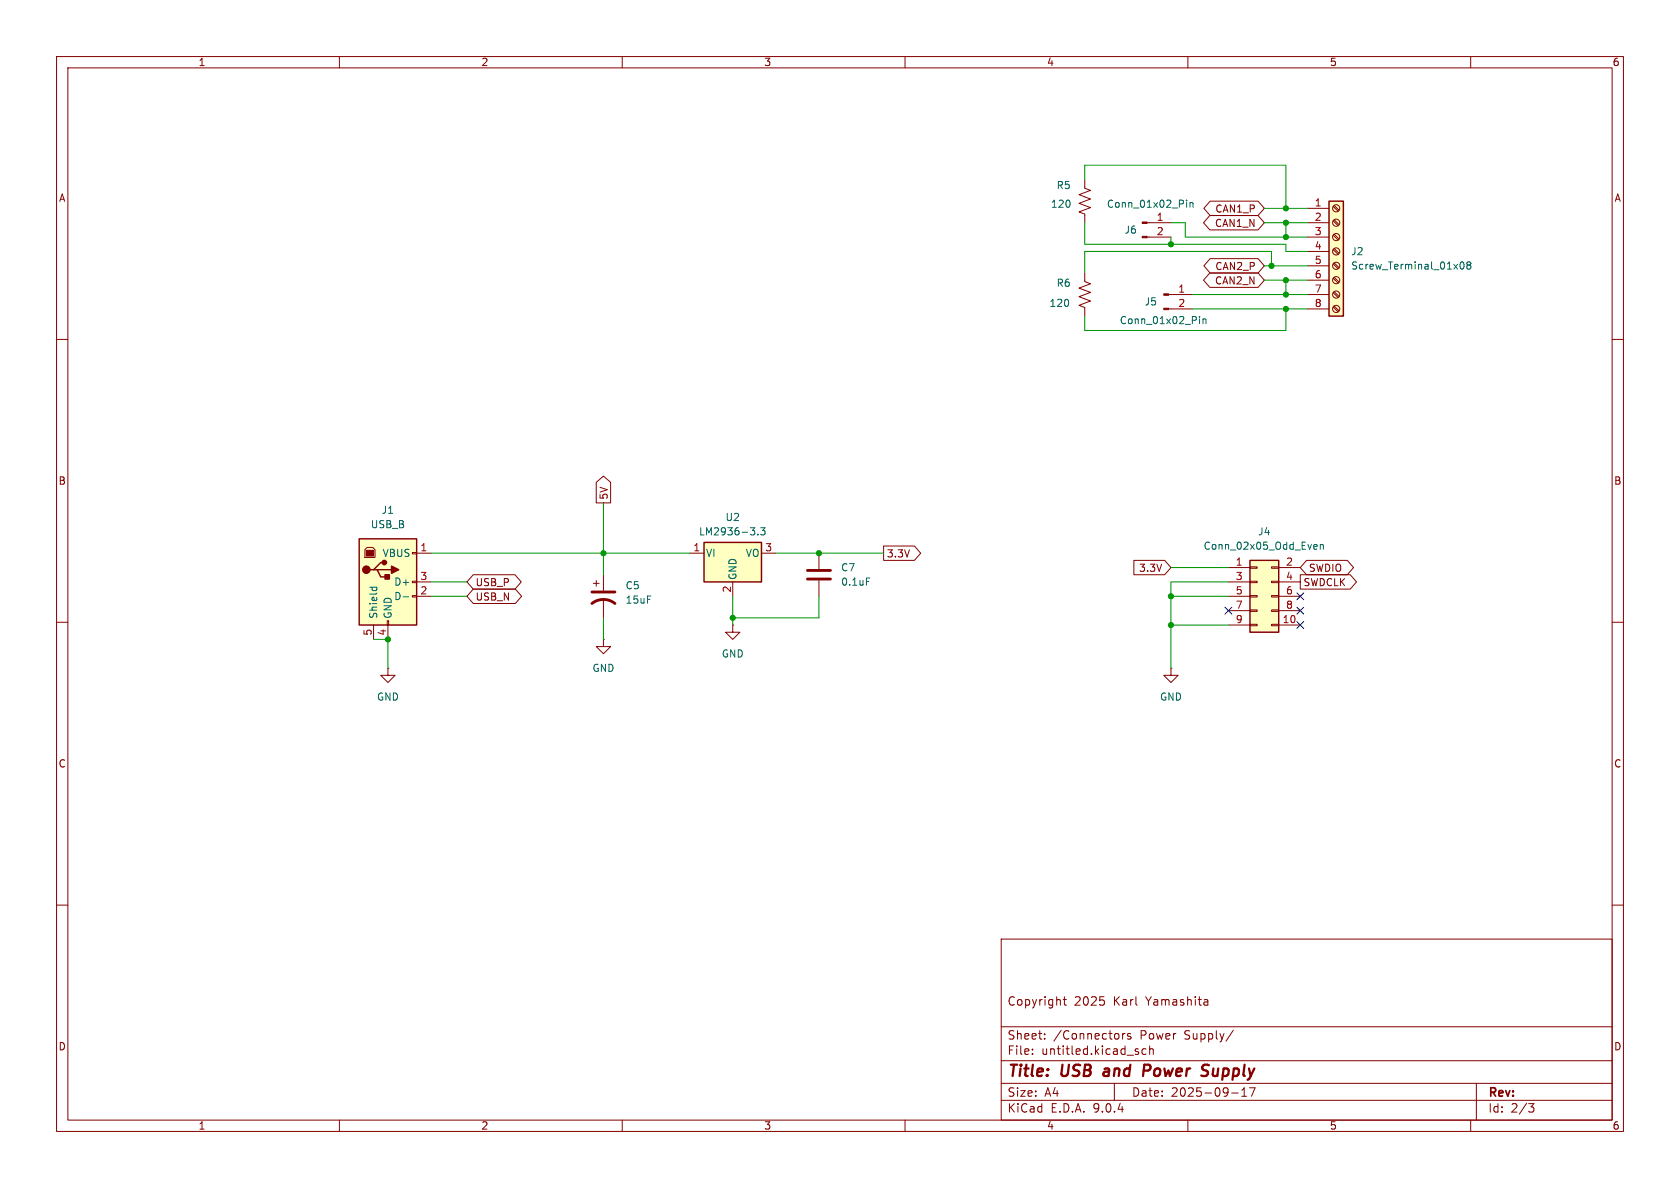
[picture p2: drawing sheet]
<svg xmlns="http://www.w3.org/2000/svg" width="297mm" height="210mm" viewBox="0 0 297 210" stroke-linecap="round" stroke-linejoin="round" font-family="sans-serif">
<g fill="none" stroke="#840000" stroke-width=".18">
<path d="M10 10h277v190h-277zM12 12h273v186h-273zM60 10v2M110 10v2M160 10v2M210 10v2M260 10v2M202.8 39.4h4.2M202.8 41.9h4.2M206.6 52.1h4.2M206.6 54.6h4.2M10 60h2"/>
<path d="M285 60h2M10 110h2M68.6 118.1v1.3h1.2l-1.2 1.3-1.3-1.3h1.3M68.6 118.1h.1M104.9 103.1h1M105.4 102.6v1M106.7 113v1.3h1.2l-1.2 1.3-1.3-1.3h1.3M106.7 113h.1M106.7 101.6v2.8M106.7 105.9v3.3M207 118.1v1.3h1.3l-1.3 1.3-1.3-1.3h1.3M207 118.1h.1"/>
<path d="M285 110h2M10 160h2M177 166h108v32h-108zM188 176.7h.5M188.2 176.2v1.3l.3 .2M194.5 176.2h.7M195.1 176.8l.1 .3-.1 .5M213 176.7h.3l.2 .2v.8M213.5 177.6l-.5 .1M213.5 177.1h-.5M285 160h2M60 198v2"/>
<path d="M110 198v2M160 198v2M177 194.5h108M177 191.5h108M177 187.5h108M177 181.5h108M182.5 186.3v.1M182.5 185.5v.1M184.7 183.6v.1M184.7 182.8v.1M197 191.5v3M198.5 182.7v1"/>
<path d="M198.9 182.7l-.3 .1-.1 .2M199.9 182.8l-.4-.1-.2 .2 .1 .2 .5 .2v.3h-.6M201.2 186v.3M202.6 185.5l-.4-.1-.3 .3v.4l.1 .2h.6M203.2 185.5l.3-.1 .3 .1 .1 .9M203.2 184.9v1.5M210 198v2M217.7 193.2h1.2M218 182.1l-1.3 2M219.5 193.8h.9M219.5 192.7l.5-.4v1.5M221.9 192.3l-.7 1.5"/>
<path d="M260 198v2M261 191.5v6.5M270.2 195.1h1l-.5 .6 .4 .1 .1 .5-.3 .3h-.4"/>
</g>
<path d="M195.2 189.5l-.1 .4 .2 .3M203.1 188.2h-.8l-.2 2M203.1 189.2l-.9 .1M213 188.2l.7 .1M213.2 189.3a.46 .46 0 0 1 .4 .4 .46 .46 0 0 1-.3 .4" fill="none" stroke="#840000" stroke-width=".4"/>
<g fill="#840000" stroke="#840000" stroke-width=".18">
<path d="M201.9 39.2h.9v.3h-.9z"/>
<path d="M201.9 41.8h.9v.2h-.9z"/>
<path d="M205.7 51.9h.9v.3h-.9z"/>
<path d="M205.7 54.5h.9v.2h-.9z"/>
</g>
<path d="M209.8 35.4v.1M209.8 35.8v.8M210.4 35.8v.8M210.4 35.9l.2-.1 .3 .1v.7M212.1 56v.1M212.1 56.4v.8M212.7 56.4v.8M212.7 56.5l.1-.1h.3l.1 .8" fill="none" stroke="#006464" stroke-width=".18"/>
<path d="M104.6 106.7a3.3 3.3 0 0 1 4.1 0M104.6 104.6h4.1" fill="none" stroke="#840000" stroke-width=".51"/>
<path d="M63.5 95.3h10.2v15.2h-10.2z" fill="#ffffc2"/>
<path d="M63.5 95.3h10.2v15.2h-10.2zM67.9 99.4h-.6l-1.3 1.3h-.6M66 100.7h.7l.6 1.3h1.3M66.7 100.7h2.5" fill="none" stroke="#840000" stroke-width=".25"/>
<g fill="none" stroke="#840000" stroke-width=".18">
<path d="M191.8 31.8v1.5l1 .4-2 .7 2 .8-2 .7 2 .8-2 .8 1 .3v1.6M191.8 48.3v1.5l1 .4-2 .7 2 .8-2 .8 2 .7-2 .8 1 .4v1.5M64.5 97.2l.4-.4h1l.4 .4v1.4h-1.8zM72.9 97.7h.8v.2h-.8zM73.7 97.8h2.5M144.8 97.8v2.8M66 110.5v2.5M68.5 109.7h.2v.8h-.2zM68.6 110.5v2.5M72.9 102.7h.8v.3h-.8zM72.9 105.3h.8v.2h-.8zM73.7 102.9h2.5"/>
<path d="M73.7 105.4h2.5M129.5 110.5v1.3h1.3l-1.3 1.2-1.2-1.2h1.2M129.5 110.5h.1M144.8 102.6v2.8"/>
</g>
<path d="M64.8 97.3h1.2v1h-1.2z" fill="#840000" stroke="#840000" stroke-width=".18"/>
<g fill="#840000" stroke="#840000" stroke-width=".25">
<path d="M68.1 101.6h.7v.8h-.7z"/>
<path d="M69.2 100.1l1.3 .6-1.3 .6z"/>
<circle cx="64.8" cy="100.7" r=".63"/>
<circle cx="67.9" cy="99.4" r=".38"/>
</g>
<path d="M65.3 103.8h1.3M65.8 103.8v.4M66.6 103.8v.4M71.3 105.5h.9M153.2 102.2h.6" fill="none" stroke="#006464" stroke-width=".18"/>
<path d="M142.7 100.8h4.1M142.7 102.4h4.1" fill="none" stroke="#840000" stroke-width=".51"/>
<path d="M124.5 95.9h10.1v7h-10.1z" fill="#ffffc2"/>
<path d="M124.5 95.9h10.1v7h-10.1z" fill="none" stroke="#840000" stroke-width=".25"/>
<path d="M121.9 97.8h2.6M134.6 97.8h2.6M129.5 102.9v2.5" fill="none" stroke="#840000" stroke-width=".18"/>
<path d="M134 94.4v.2M134.5 93.3h.8l-.5 .5 .4 .1v.5l-.2 .2-.5-.2" fill="none" stroke="#006464" stroke-width=".18"/>
<path d="M234.9 35.6h2.6v20.3h-2.6z" fill="#ffffc2"/>
<path d="M234.9 35.6h2.6v20.3h-2.6z" fill="none" stroke="#840000" stroke-width=".25"/>
<g fill="none" stroke="#840000" stroke-width=".18">
<path d="M231.1 36.8h3.8M231.1 39.4h3.8M235.7 36.5l.9 .8M235.7 39l.9 .9M235.9 36.3l.8 .9M235.9 38.9l.8 .8M231.1 41.9h3.8M231.1 44.5h3.8M231.1 47h3.8M231.1 49.5h3.8M231.1 52.1h3.8M231.1 54.6h3.8"/>
<path d="M235.7 41.6l.9 .8M235.7 44.1l.9 .9M235.7 46.7l.9 .8M235.7 49.2l.9 .8M235.7 51.7l.9 .9M235.7 54.3l.9 .8M235.9 41.4l.8 .8M235.9 43.9l.8 .9M235.9 46.5l.8 .8M235.9 49l.8 .9M235.9 51.6l.8 .8M235.9 54.1l.8 .8"/>
<circle cx="236.2" cy="36.8" r=".63"/>
<circle cx="236.2" cy="39.4" r=".63"/>
<circle cx="236.2" cy="49.5" r=".63"/>
<circle cx="236.2" cy="41.9" r=".63"/>
<circle cx="236.2" cy="44.4" r=".63"/>
<circle cx="236.2" cy="47" r=".63"/>
<circle cx="236.2" cy="52.1" r=".63"/>
<circle cx="236.2" cy="54.6" r=".63"/>
</g>
<path d="M258.2 46.4l.2-.1a.68 .68 0 0 1 .4 .6 .68 .68 0 0 1-.4 .7l-.2-.2-.1-.3zM259.6 46.8l-.3-.2 .3-.3h.2l.2 .2-.2 .3M259.6 46.8l-.3 .3 .1 .3 .2 .2 .3-.1 .1-.2v-.2l-.2-.3M259.6 46.8h.2" fill="none" stroke="#006464" stroke-width=".18"/>
<path d="M221 99.1h5.1v12.7h-5.1z" fill="#ffffc2"/>
<path d="M221 99.1h5.1v12.7h-5.1z" fill="none" stroke="#840000" stroke-width=".25"/>
<g fill="none" stroke="#840000" stroke-width=".18">
<path d="M213.9 38.1h8.5l1.1 1.3-1.1 1.2h-8.5l-1.1-1.2zM213.9 35.6h8.5l1.1 1.2-1.1 1.3h-8.5l-1.1-1.3zM213.9 48.3h8.5l1.1 1.2-1.1 1.3h-8.5l-1.1-1.3zM213.9 45.7h8.5l1.1 1.3-1.1 1.3h-8.5l-1.1-1.3zM105.4 85.3l1.3-1.1 1.3 1.1v3.6h-2.6zM156.2 96.5h5.5l1.1 1.3-1.1 1.3h-5.5zM200.5 99.1h5.4l1.1 1.2-1.1 1.3h-5.4zM231 99.1h7.2l1.1 1.2-1.1 1.3h-7.2l-1.1-1.3zM83.7 104.1h7.4l1.1 1.3-1.1 1.3h-7.4l-1.2-1.3zM83.7 101.6h7.3l1.2 1.3-1.2 1.2h-7.3l-1.2-1.2zM217.2 100.3h3.8M217.2 102.9h3.8"/>
<path d="M217.2 105.4h3.8M217.2 108h3.8M217.2 110.5h3.8M221 100.2h1.2v.3h-1.2zM221 102.7h1.2v.3h-1.2zM221 105.3h1.2v.2h-1.2zM221 107.8h1.2v.3h-1.2zM221 110.4h1.2v.2h-1.2zM224.8 100.2h1.3v.3h-1.3zM224.8 102.7h1.3v.3h-1.3zM224.8 105.3h1.3v.2h-1.3zM224.8 107.8h1.3v.3h-1.3z"/>
<path d="M224.8 110.4h1.3v.2h-1.3zM226.1 100.3h3.8M226.1 102.9h3.8M226.1 105.4h3.8M226.1 108h3.8M226.1 110.5h3.8M229.9 101.6h8.8l1.1 1.3-1.1 1.2h-8.8z"/>
</g>
<path d="M232.4 96.3h.4l.1 .3-.6 .1M232.8 97l-.4 .1M233.4 96.4l.2-.1h.3l.1 .8M233.4 96.3v.8" fill="none" stroke="#006464" stroke-width=".18"/>
<g fill="none" stroke="#009600" stroke-width=".18">
<path d="M191.8 31.8v-2.6h35.5v7.6M191.8 39.4v3.8h35.5v1.3h3.8M207 39.4h2.5v2.5h21.6M223.5 39.4h7.6M223.5 36.8h7.6M227.3 39.4v2.5M207 41.9v1.3M210.8 54.6h20.3M210.8 52.1h20.3M223.5 49.5h7.6M223.5 47h7.6M224.8 47v-2.5h-33v3.8"/>
<path d="M227.3 49.5v2.6M227.3 54.6v3.8h-35.5v-2.5M76.2 97.8h45.7M106.7 88.9v12.7M137.2 97.8h19M66 113h2.6v5.1M76.2 102.9h6.3M76.2 105.4h6.3M106.7 109.2v3.8M129.5 105.4v5.1M144.8 105.4v3.8h-15.3M207 110.5h10.2"/>
<path d="M207 105.4h10.2M207 100.3h10.2M217.2 102.9h-10.2v15.2"/>
</g>
<path d="M216.6 107.3l1.2 1.3M217.8 107.3l-1.2 1.3M229.3 109.9l1.2 1.2M229.3 104.8l1.2 1.2M229.3 107.3l1.2 1.3M230.5 109.9l-1.2 1.2M230.5 104.8l-1.2 1.2M230.5 107.3l-1.2 1.3" fill="none" stroke="#000084" stroke-width=".18"/>
<g fill="#009600" stroke="#009600" stroke-width=".18">
<circle cx="227.3" cy="39.4" r=".46"/>
<circle cx="227.3" cy="36.8" r=".46"/>
<circle cx="227.3" cy="41.9" r=".46"/>
<circle cx="129.5" cy="109.2" r=".46"/>
<circle cx="207" cy="105.4" r=".46"/>
<circle cx="207" cy="110.5" r=".46"/>
<circle cx="144.8" cy="97.8" r=".46"/>
<circle cx="106.7" cy="97.8" r=".46"/>
<circle cx="68.6" cy="113" r=".46"/>
<circle cx="227.3" cy="52.1" r=".46"/>
<circle cx="227.3" cy="54.6" r=".46"/>
<circle cx="227.3" cy="49.5" r=".46"/>
<circle cx="207" cy="43.2" r=".46"/>
<circle cx="224.8" cy="47" r=".46"/>
</g>
<g font-size="2.8" fill="#840000">
<text x="178" y="190.9">Title:</text>
<text x="187.7" y="190.9">USB</text>
<text x="196" y="190.9">and</text>
<text x="203.7" y="190.9">Power</text>
<text x="214.9" y="190.9">Supply</text>
</g>
<g font-size="2.1" fill="#840000">
<text x="178" y="178">Copyright</text>
<text x="189.9" y="178">2025</text>
<text x="196.9" y="178">Karl</text>
<text x="202.8" y="178">Yamashita</text>
<text x="178" y="184">Sheet:</text>
<text x="186.2" y="184">/Connectors</text>
<text x="201.6" y="184">Power</text>
<text x="209.5" y="184">Supply/</text>
<text x="178" y="186.7">File:</text>
<text x="184.1" y="186.7">untitled.kicad_sch</text>
<text x="178" y="196.9">KiCad</text>
<text x="178" y="194.1">Size:</text>
<text x="184.7" y="194.1">A4</text>
<text x="185.7" y="196.9">E.D.A.</text>
<text x="193.3" y="196.9">9.0.4</text>
<text x="200" y="194.1">Date:</text>
<text x="207" y="194.1">2025-09-17</text>
<text x="263" y="194.3">Rev:</text>
<text x="263" y="196.9">Id:</text>
<text x="267.1" y="196.9">2/3</text>
</g>
<g font-size="1.8" fill="#840000">
<text x="35" y="11.9">1</text>
<text x="85" y="11.9">2</text>
<text x="135" y="11.9">3</text>
<text x="185" y="11.9">4</text>
<text x="235" y="11.9">5</text>
<text x="285" y="11.9">6</text>
<text x="10.3" y="35.9">A</text>
<text x="285.3" y="35.9">A</text>
<text x="214.7" y="40.3">CAN1_N</text>
<text x="214.8" y="37.8">CAN1_P</text>
<text x="214.8" y="47.9">CAN2_P</text>
<text x="214.7" y="50.5">CAN2_N</text>
<text x="10.3" y="85.9">B</text>
<text x="107.6" y="88.4" transform="rotate(-90 107.6 88.4)">5V</text>
<text x="285.3" y="85.9">B</text>
<text x="156.7" y="98.7">3.3V</text>
<text x="201.3" y="101.3">3.3V</text>
<text x="231.3" y="101.3">SWDIO</text>
<text x="84" y="106.4">USB_N</text>
<text x="84" y="103.8">USB_P</text>
<text x="230.3" y="103.8">SWDCLK</text>
<text x="10.3" y="135.9">C</text>
<text x="285.3" y="135.9">C</text>
<text x="10.3" y="185.9">D</text>
<text x="285.3" y="185.9">D</text>
<text x="35" y="199.9">1</text>
<text x="85" y="199.9">2</text>
<text x="135" y="199.9">3</text>
<text x="185" y="199.9">4</text>
<text x="235" y="199.9">5</text>
<text x="285" y="199.9">6</text>
</g>
<g font-size="1.8" fill="#006464">
<text x="186.7" y="33.6">R5</text>
<text x="185.7" y="36.9">120</text>
<text x="195.6" y="36.9">Conn_01x02_Pin</text>
<text x="198.7" y="41.5">J6</text>
<text x="238.8" y="45.3">J2</text>
<text x="238.8" y="47.9">Screw_Terminal_01x08</text>
<text x="186.7" y="50.9">R6</text>
<text x="185.4" y="54.5">120</text>
<text x="197.9" y="57.5">Conn_01x02_Pin</text>
<text x="202.3" y="54.2">J5</text>
<text x="65.5" y="93.6">USB_B</text>
<text x="67.4" y="91">J1</text>
<text x="123.5" y="94.8">LM2936-3.3</text>
<text x="128.2" y="92.3">U2</text>
<text x="222.3" y="94.8">J4</text>
<text x="67.5" y="98.7">VBUS</text>
<text x="124.7" y="98.7">VI</text>
<text x="131.7" y="98.7">VO</text>
<text x="148.6" y="101.2">C7</text>
<text x="212.7" y="97.4">Conn_02x05_Odd_Even</text>
<text x="69.6" y="103.7">D+</text>
<text x="69.6" y="106.3">D-</text>
<text x="110.5" y="104.4">C5</text>
<text x="110.5" y="106.9">15uF</text>
<text x="130.4" y="102.6" transform="rotate(-90 130.4 102.6)">GND</text>
<text x="148.6" y="103.7">0.1uF</text>
<text x="66.9" y="109.5" transform="rotate(-90 66.9 109.5)">Shield</text>
<text x="69.4" y="109.5" transform="rotate(-90 69.4 109.5)">GND</text>
<text x="104.6" y="119">GND</text>
<text x="127.5" y="116.4">GND</text>
<text x="66.5" y="124.1">GND</text>
<text x="205" y="124.1">GND</text>
</g>
<g font-size="1.8" fill="#a90000">
<text x="204.4" y="39.1">1</text>
<text x="204.4" y="41.7">2</text>
<text x="232.3" y="36.6">1</text>
<text x="232.3" y="39.1">2</text>
<text x="232.3" y="41.7">3</text>
<text x="232.3" y="44.2">4</text>
<text x="232.3" y="46.7">5</text>
<text x="208.2" y="51.8">1</text>
<text x="232.3" y="49.3">6</text>
<text x="232.3" y="51.8">7</text>
<text x="208.2" y="54.4">2</text>
<text x="232.3" y="54.4">8</text>
<text x="74.2" y="97.5">1</text>
<text x="122.5" y="97.5">1</text>
<text x="135.2" y="97.5">3</text>
<text x="218.4" y="100.1">1</text>
<text x="227.3" y="100.1">2</text>
<text x="74.2" y="102.6">3</text>
<text x="74.2" y="105.2">2</text>
<text x="129.3" y="104.8" transform="rotate(-90 129.3 104.8)">2</text>
<text x="218.4" y="102.6">3</text>
<text x="218.4" y="105.2">5</text>
<text x="218.4" y="107.7">7</text>
<text x="227.3" y="102.6">4</text>
<text x="227.3" y="105.2">6</text>
<text x="227.3" y="107.7">8</text>
<text x="65.8" y="112.5" transform="rotate(-90 65.8 112.5)">5</text>
<text x="68.3" y="112.5" transform="rotate(-90 68.3 112.5)">4</text>
<text x="218.4" y="110.2">9</text>
<text x="226.7" y="110.2">10</text>
</g>
</svg>
